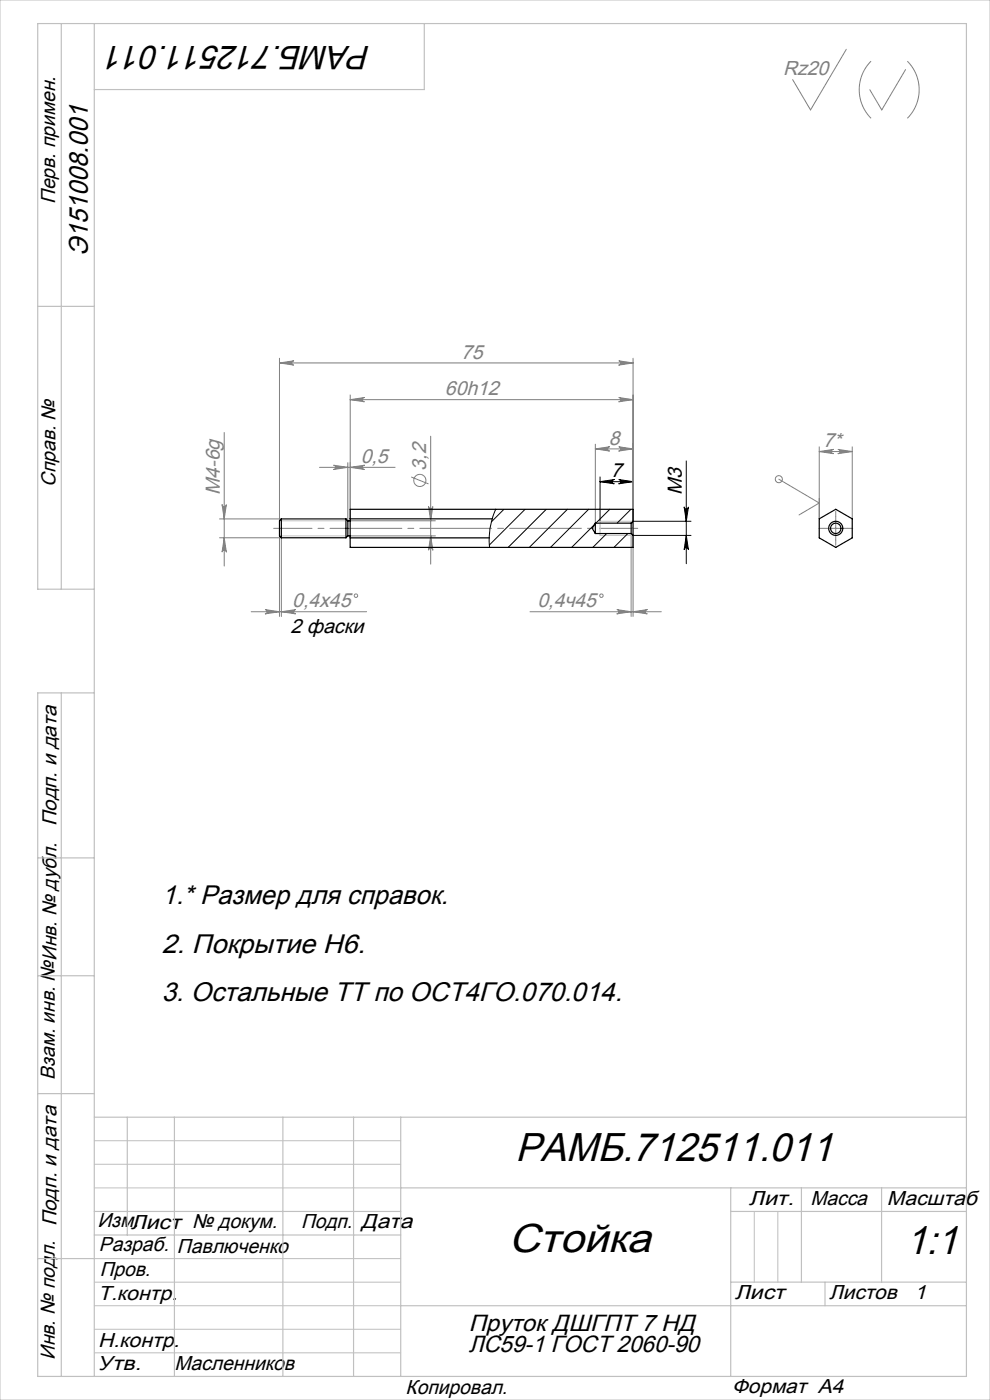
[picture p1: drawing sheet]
<svg xmlns="http://www.w3.org/2000/svg" width="210mm" height="297mm" viewBox="0 0 210 297" stroke-linecap="round" stroke-linejoin="round" font-family="sans-serif">
<g fill="none" stroke="#808080" stroke-width=".21">
<path d="M179.5 10.5l-7.6 12.8-3.8-6.4M184.8 13a8.6 8.6 0 0 0 0 12.1M192.1 14.8l-5.1 8.5-2.5-4.3M192.5 13a8.6 8.6 0 0 1 0 12.1M59.3 77l3-.5a.45 .45 0 0 0-.4 .5 .45 .45 0 0 0 .4 .4zM59.3 76v34.5M59.3 77h75M131.3 76.5l3 .5-3 .4a.45 .45 0 0 0 .4-.4 .45 .45 0 0 0-.4-.5zM134.3 76v34.6M47.6 91.7v28.4M67.8 99.1h16M70.8 98.7l3 .4-3 .5a.45 .45 0 0 0 .4-.5 .45 .45 0 0 0-.4-.4z"/>
<path d="M73.8 98.1v12.4M74.3 99.1l3-.4a.45 .45 0 0 0-.4 .4 .45 .45 0 0 0 .4 .5zM74.3 84.8l3-.5a.45 .45 0 0 0-.4 .5 .45 .45 0 0 0 .4 .4zM74.3 83.8v26.3M74.3 84.8h60M91.4 92.5v27.2M126.3 95.2l3-.4a.45 .45 0 0 0-.4 .4 .45 .45 0 0 0 .4 .5zM126.3 94.2v16.8M126.3 95.2h8M131.3 94.8l3 .4-3 .5a.45 .45 0 0 0 .4-.5 .45 .45 0 0 0-.4-.4zM131.3 84.3l3 .5-3 .4a.45 .45 0 0 0 .4-.4 .45 .45 0 0 0-.4-.5zM173.8 95.8l3-.5a.45 .45 0 0 0-.4 .5 .45 .45 0 0 0 .4 .4z"/>
<path d="M173.8 94.8v15.3M173.8 95.8h7M177.8 95.3l3 .5-3 .4a.45 .45 0 0 0 .4-.4 .45 .45 0 0 0-.4-.5zM180.8 94.8v15.3M46.6 114.1h13.1v16.7M46.6 110.1h13.1M47.1 107.1a.45 .45 0 0 0 .5 .4 .45 .45 0 0 0 .4-.4l-.4 3zM47.6 114.1l.4 3a.45 .45 0 0 0-.4-.4 .45 .45 0 0 0-.5 .4zM59.3 113.7v17.1M74.3 113.7h18.1M74.3 110.5h18.1M87.2 101.2l3.7 1.5"/>
<path d="M90.9 107.5a.45 .45 0 0 0 .5 .4 .45 .45 0 0 0 .4-.4l-.4 3zM91.4 113.7l.4 3a.45 .45 0 0 0-.4-.4 .45 .45 0 0 0-.5 .4zM133.9 113.2v17.6M134.3 113.6v17.2M165.2 101.7l8.6 5-4.3 2.5M174.8 112.1h5M177.3 109.6v5M53.3 129.8h24.5M56.3 129.3l3 .5-3 .4a.45 .45 0 0 0 .4-.4 .45 .45 0 0 0-.4-.5zM59.7 129.8l3-.5a.45 .45 0 0 0-.4 .5 .45 .45 0 0 0 .4 .4zM112.4 129.8h27.9M130.9 129.3l3 .5-3 .4a.45 .45 0 0 0 .4-.4 .45 .45 0 0 0-.4-.5z"/>
<path d="M134.3 129.8l3-.5a.45 .45 0 0 0-.4 .5 .45 .45 0 0 0 .4 .4z"/>
<circle cx="89.1" cy="101.9" r="1.29"/>
<circle cx="165.2" cy="101.7" r=".75"/>
<circle cx="75.5" cy="126.4" r=".37"/>
<circle cx="127.6" cy="126.4" r=".37"/>
</g>
<path d="M58.1 112.1h77.2" fill="none" stroke="#808080" stroke-width=".21" stroke-dasharray="15.2 1.3 1.3 1.3" stroke-dashoffset="7.1"/>
<path d="M174.8 112.1h-1.1M177.3 109.6v-1.1M177.3 114.6v1.1M179.8 112.1h1.1" fill="none" stroke="#808080" stroke-width=".21" stroke-dasharray="15.2 1.3 1.3 1.3"/>
<path d="M145.6 97.8v21.8M127.3 102.2l3-.5a.45 .45 0 0 0-.4 .5 .45 .45 0 0 0 .4 .4zM127.3 101.2v9.4M127.3 102.2h7M131.3 101.7l3 .5-3 .4a.45 .45 0 0 0 .4-.4 .45 .45 0 0 0-.4-.5zM134.3 101.2v9.4h12.3M134.3 113.6h12.3M145.1 107.6a.45 .45 0 0 0 .5 .4 .45 .45 0 0 0 .4-.4l-.4 3zM145.6 113.6l.4 3a.45 .45 0 0 0-.4-.4 .45 .45 0 0 0-.5 .4z" fill="none" stroke="#000" stroke-width=".21"/>
<g fill="none" stroke="#c0c0c0" stroke-width=".21">
<path d="M0 0h210v297h-210zM59.3 110.5h14.5M59.3 113.7h14.5M127.3 110.6h7v3h-7M20 252h65M20 242h65M20 247h65M160 257v15M165 257v15M20 267h65M20 272h65M20 277h65"/>
<path d="M20 282h65M20 287h65"/>
</g>
<g fill="none" stroke="#c0c0c0" stroke-width=".25">
<path d="M13 5v120M20 5v287M90 5v14h-70M8 65h12M127.3 110.6v3M20 125h-12v-120h197v287h-197v-145h12M13 147v145M8 182h12M8 207h12M8 232h12M20 237h185M27 237v25"/>
<path d="M37 237v55M60 237v55M75 237v55M85 237v55M20 257h65M85 252h120M155 252v40M155 257h50M170 252v20M187 252v20M8 267h12M20 262h65"/>
<path d="M85 277h120M155 272h50M175 272v5"/>
</g>
<g fill="#000">
<path d="M127.3 102.2l3-.5a.45 .45 0 0 0-.4 .5 .45 .45 0 0 0 .4 .4zM131.3 101.7l3 .5-3 .4a.45 .45 0 0 0 .4-.4 .45 .45 0 0 0-.4-.5z"/>
<path d="M145.6 113.6l.4 3a.45 .45 0 0 0-.4-.4 .45 .45 0 0 0-.5 .4zM145.1 107.6a.45 .45 0 0 0 .5 .4 .45 .45 0 0 0 .4-.4l-.4 3z"/>
</g>
<g fill="#808080">
<path d="M126.3 95.2l3-.4a.45 .45 0 0 0-.4 .4 .45 .45 0 0 0 .4 .5zM131.3 94.8l3 .4-3 .5a.45 .45 0 0 0 .4-.5 .45 .45 0 0 0-.4-.4zM130.9 129.3l3 .5-3 .4a.45 .45 0 0 0 .4-.4 .45 .45 0 0 0-.4-.5zM134.3 129.8l3-.5a.45 .45 0 0 0-.4 .5 .45 .45 0 0 0 .4 .4z"/>
<path d="M56.3 129.3l3 .5-3 .4a.45 .45 0 0 0 .4-.4 .45 .45 0 0 0-.4-.5zM59.7 129.8l3-.5a.45 .45 0 0 0-.4 .5 .45 .45 0 0 0 .4 .4zM70.8 98.7l3 .4-3 .5a.45 .45 0 0 0 .4-.5 .45 .45 0 0 0-.4-.4zM74.3 99.1l3-.4a.45 .45 0 0 0-.4 .4 .45 .45 0 0 0 .4 .5z"/>
<path d="M91.4 113.7l.4 3a.45 .45 0 0 0-.4-.4 .45 .45 0 0 0-.5 .4zM90.9 107.5a.45 .45 0 0 0 .5 .4 .45 .45 0 0 0 .4-.4l-.4 3zM47.6 114.1l.4 3a.45 .45 0 0 0-.4-.4 .45 .45 0 0 0-.5 .4zM47.1 107.1a.45 .45 0 0 0 .5 .4 .45 .45 0 0 0 .4-.4l-.4 3z"/>
<path d="M173.8 95.8l3-.5a.45 .45 0 0 0-.4 .5 .45 .45 0 0 0 .4 .4zM177.8 95.3l3 .5-3 .4a.45 .45 0 0 0 .4-.4 .45 .45 0 0 0-.4-.5z"/>
<path d="M59.3 77l3-.5a.45 .45 0 0 0-.4 .5 .45 .45 0 0 0 .4 .4zM131.3 76.5l3 .5-3 .4a.45 .45 0 0 0 .4-.4 .45 .45 0 0 0-.4-.5zM74.3 84.8l3-.5a.45 .45 0 0 0-.4 .5 .45 .45 0 0 0 .4 .4zM131.3 84.3l3 .5-3 .4a.45 .45 0 0 0 .4-.4 .45 .45 0 0 0-.4-.5z"/>
</g>
<g fill="none" stroke="#000" stroke-width=".25">
<path d="M59.7 110.1v4M59.7 110.1l-.4 .4v3.2l.4 .4M59.7 110.1h13.7M59.7 114.1h13.7M73.4 110.1v4M73.4 110.1l.4 .4M73.8 110.5v3.2M73.8 113.7l-.4 .4M73.8 110.5h.5M73.8 113.7h.5M74.3 110.1h30.1M74.3 114.1h29.5"/>
<path d="M126.3 111v2.2M126.3 111h7.6M126.3 111l-.7 1.1 .7 1.1M126.3 113.2h7.6M133.9 111v2.2M133.9 113.2l.4 .4M134.3 110.6v3M134.3 110.6v-2.6h-60v8.1h60v-2.5M134.3 110.6l-.4 .4M173.8 110.1l3.5-2.1 3.5 2.1v4l-3.5 2-3.5-2z"/>
<circle cx="177.3" cy="112.1" r="1.1"/>
<circle cx="177.3" cy="112.1" r="1.5"/>
</g>
<path d="M105.1 108a15.4 15.4 0 0 0-1.3 8.1M106.9 108l-2.7 2.7M111.4 108l-7.6 7.6M115.9 108l-8.1 8.1M120.4 108l-8.1 8.1M124.9 108l-8.1 8.1M126.1 111.3l-4.8 4.8M128.7 113.2l-2.9 2.9M129.3 108l-2.9 3M133.2 113.2l-3 2.9M133.8 108l-2.9 3" fill="none" stroke="#000" stroke-width=".21"/>
<g font-size="8.5">
<text x="109.3" y="246.2">РАМБ.712511.011</text>
<text x="107.9" y="265.7">Стойка</text>
<text x="192.1" y="266">1:1</text>
</g>
<text font-size="7.1" x="78.7" y="9.8" transform="rotate(-180 78.7 9.8)">РАМБ.712511.011</text>
<g font-size="5.7">
<text x="18.6" y="54.3" transform="rotate(-90 18.6 54.3)">Э151008.001</text>
<text x="34.3" y="191.8">1.* Размер для справок.</text>
<text x="34.3" y="202.1">2. Покрытие Н6.</text>
<text x="34.3" y="212.4">3. Остальные ТТ по ОСТ4ГО.070.014.</text>
</g>
<g font-size="5">
<text x="99.4" y="282.4">Пруток ДШГПТ 7 НД</text>
<text x="99.4" y="286.9">ЛС59-1 ГОСТ 2060-90</text>
</g>
<g font-size="4.3" fill="#808080">
<text x="166.1" y="16">Rz20</text>
<text x="97.8" y="76.1">75</text>
<text x="94.4" y="83.9">60h12</text>
<text x="129.1" y="94.3">8</text>
<text x="174.6" y="94.9">7*</text>
<text x="76.5" y="98.2">0,5</text>
<text x="90.4" y="99.8" transform="rotate(-90 90.4 99.8)">3,2</text>
<text x="46.6" y="105" transform="rotate(-90 46.6 105)">М4-6g</text>
<text x="62" y="128.9">0,4x45</text>
<text x="114" y="128.9">0,4ч45</text>
</g>
<g font-size="4.3">
<text x="11.7" y="43.3" transform="rotate(-90 11.7 43.3)">Перв. примен.</text>
<text x="129.6" y="101.3">7</text>
<text x="11.8" y="103.3" transform="rotate(-90 11.8 103.3)">Справ. №</text>
<text x="144.7" y="105" transform="rotate(-90 144.7 105)">М3</text>
<text x="61.6" y="134.3">2 фаски</text>
<text x="12" y="175.3" transform="rotate(-90 12 175.3)">Подп. и дата</text>
<text x="11.6" y="229" transform="rotate(-90 11.6 229)">Взам. инв. №Инв. № дубл.</text>
<text x="158.8" y="255.6">Лит.</text>
<text x="171.9" y="255.6">Масса</text>
<text x="188.1" y="255.6">Масштаб</text>
<text x="12" y="260.2" transform="rotate(-90 12 260.2)">Подп. и дата</text>
<text x="20.7" y="260.3">Изм.Лист № докум.</text>
<text x="63.9" y="260.4">Подп.</text>
<text x="76.6" y="260.4">Дата</text>
<text x="21" y="265.5">Разраб.</text>
<text x="37.5" y="265.8">Павлюченко</text>
<text x="20.8" y="275.7">Т.контр.</text>
<text x="21.2" y="270.7">Пров.</text>
<text x="155.9" y="275.5">Лист</text>
<text x="175.9" y="275.5">Листов</text>
<text x="194" y="275.5">1</text>
<text x="20.8" y="285.7">Н.контр.</text>
<text x="11.6" y="288.5" transform="rotate(-90 11.6 288.5)">Инв. № подл.</text>
<text x="20.7" y="290.7">Утв.</text>
<text x="37" y="290.7">Масленников</text>
<text x="86" y="295.7">Копировал.</text>
<text x="155.3" y="295.5">Формат А4</text>
</g>
</svg>
